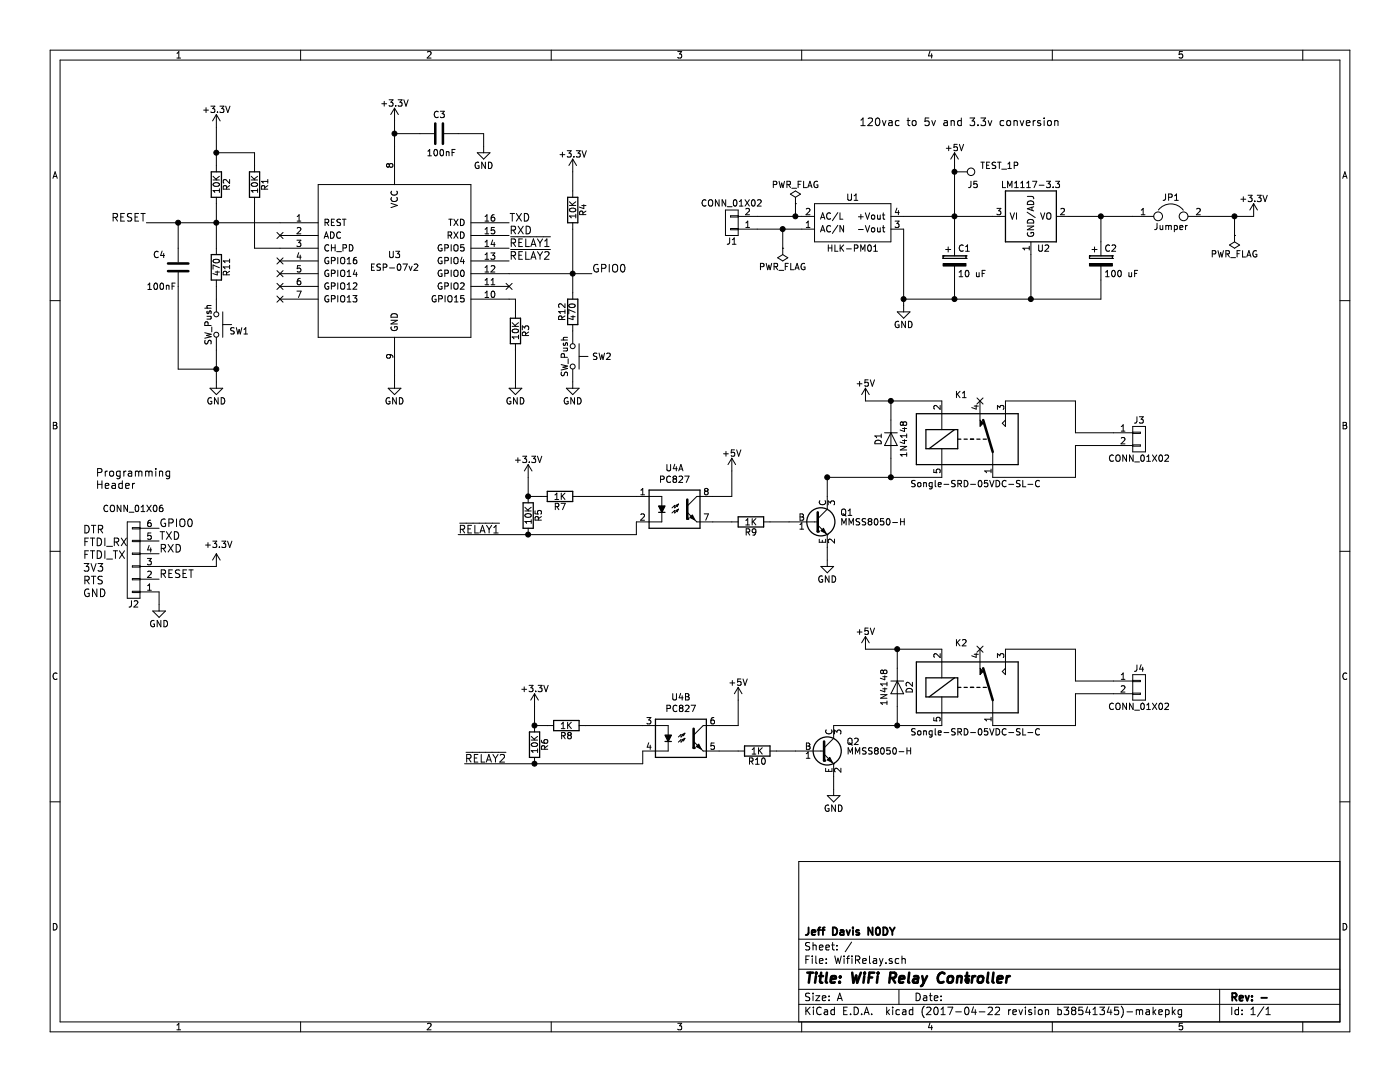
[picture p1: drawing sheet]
EESchema Schematic File Version 2
LIBS:power
LIBS:device
LIBS:transistors
LIBS:conn
LIBS:linear
LIBS:regul
LIBS:74xx
LIBS:cmos4000
LIBS:adc-dac
LIBS:memory
LIBS:xilinx
LIBS:microcontrollers
LIBS:dsp
LIBS:microchip
LIBS:analog_switches
LIBS:motorola
LIBS:texas
LIBS:intel
LIBS:audio
LIBS:interface
LIBS:digital-audio
LIBS:philips
LIBS:display
LIBS:cypress
LIBS:siliconi
LIBS:opto
LIBS:atmel
LIBS:contrib
LIBS:valves
LIBS:relays
LIBS:switches
LIBS:leds
LIBS:ESP8266
LIBS:WifiRelay
LIBS:WifiRelay-cache
EELAYER 26 0
EELAYER END
$Descr A 11000 8500
encoding utf-8
Sheet 1 1
Title "WiFi Relay Controller"
Date ""
Rev "-"
Comp "Jeff Davis N0DY"
Comment1 ""
Comment2 ""
Comment3 ""
Comment4 ""
$EndDescr
$Comp
L CONN_01X06 J2
U 1 1
P 1050 4400
F 0 "J2" H 1050 4750 50  0000 C CNN
F 1 "CONN_01X06" H 1050 4000 50  0000 C CNN
F 2 "Pin_Headers:Pin_Header_Straight_1x06_Pitch2.54mm" H 1050 4400 50  0001 C CNN
F 3 "" H 1050 4400 50  0001 C CNN
F 4 "None" H 1050 4400 60  0001 C CNN "MPN"
F 5 "None" H 1050 4400 60  0001 C CNN "DPN"
	1    1050 4400
	-1   0    0    1   
$EndComp
$Comp
L GND #PWR01
U 1 1
P 7100 2400
F 0 "#PWR01" H 7100 2150 50  0001 C CNN
F 1 "GND" H 7100 2250 50  0000 C CNN
F 2 "" H 7100 2400 50  0001 C CNN
F 3 "" H 7100 2400 50  0001 C CNN
	1    7100 2400
	-1   0    0    -1  
$EndComp
$Comp
L +3.3V #PWR02
U 1 1
P 9850 1700
F 0 "#PWR02" H 9850 1550 50  0001 C CNN
F 1 "+3.3V" H 9850 1840 50  0000 C CNN
F 2 "" H 9850 1700 50  0001 C CNN
F 3 "" H 9850 1700 50  0001 C CNN
	1    9850 1700
	-1   0    0    -1  
$EndComp
$Comp
L +5V #PWR03
U 1 1
P 7500 1300
F 0 "#PWR03" H 7500 1150 50  0001 C CNN
F 1 "+5V" H 7500 1440 50  0000 C CNN
F 2 "" H 7500 1300 50  0001 C CNN
F 3 "" H 7500 1300 50  0001 C CNN
	1    7500 1300
	-1   0    0    -1  
$EndComp
$Comp
L GND #PWR04
U 1 1
P 6500 4400
F 0 "#PWR04" H 6500 4150 50  0001 C CNN
F 1 "GND" H 6500 4250 50  0000 C CNN
F 2 "" H 6500 4400 50  0001 C CNN
F 3 "" H 6500 4400 50  0001 C CNN
	1    6500 4400
	1    0    0    -1  
$EndComp
$Comp
L +5V #PWR05
U 1 1
P 5750 3700
F 0 "#PWR05" H 5750 3550 50  0001 C CNN
F 1 "+5V" H 5750 3840 50  0000 C CNN
F 2 "" H 5750 3700 50  0001 C CNN
F 3 "" H 5750 3700 50  0001 C CNN
	1    5750 3700
	1    0    0    -1  
$EndComp
$Comp
L +3.3V #PWR06
U 1 1
P 4150 3750
F 0 "#PWR06" H 4150 3600 50  0001 C CNN
F 1 "+3.3V" H 4150 3890 50  0000 C CNN
F 2 "" H 4150 3750 50  0001 C CNN
F 3 "" H 4150 3750 50  0001 C CNN
	1    4150 3750
	1    0    0    -1  
$EndComp
Text Label 3600 4200 0    60   ~ 0
~RELAY1
$Comp
L +5V #PWR07
U 1 1
P 6800 3150
F 0 "#PWR07" H 6800 3000 50  0001 C CNN
F 1 "+5V" H 6800 3290 50  0000 C CNN
F 2 "" H 6800 3150 50  0001 C CNN
F 3 "" H 6800 3150 50  0001 C CNN
	1    6800 3150
	1    0    0    -1  
$EndComp
$Comp
L CONN_01X02 J3
U 1 1
P 8950 3450
F 0 "J3" H 8950 3600 50  0000 C CNN
F 1 "CONN_01X02" H 8950 3300 50  0000 C CNN
F 2 "Connectors_Terminal_Blocks:TerminalBlock_Pheonix_MKDS1.5-2pol" H 8950 3450 50  0001 C CNN
F 3 "" H 8950 3450 50  0001 C CNN
F 4 "OSTYC022150" H 8950 3450 60  0001 C CNN "MPN"
F 5 "ED2902-ND" H 8950 3450 60  0001 C CNN "DPN"
	1    8950 3450
	1    0    0    -1  
$EndComp
$Comp
L 1N4148 D2
U 1 1
P 7050 5400
F 0 "D2" H 7050 5500 50  0000 C CNN
F 1 "1N4148" H 7050 5300 50  0000 C CNN
F 2 "Diodes_SMD:D_SOD-123" H 7050 5225 50  0001 C CNN
F 3 "https://www.diodes.com/assets/Datasheets/ds30086.pdf" H 7050 5400 50  0001 C CNN
F 4 "1N4148W-7-F" H 7050 5400 60  0001 C CNN "MPN"
F 5 "1N4148W-FDICT-ND" H 7050 5400 60  0001 C CNN "DPN"
F 6 "Value" H 7050 5400 60  0001 C CNN "Mouser"
	1    7050 5400
	0    1    1    0   
$EndComp
$Comp
L GND #PWR08
U 1 1
P 6550 6200
F 0 "#PWR08" H 6550 5950 50  0001 C CNN
F 1 "GND" H 6550 6050 50  0000 C CNN
F 2 "" H 6550 6200 50  0001 C CNN
F 3 "" H 6550 6200 50  0001 C CNN
	1    6550 6200
	1    0    0    -1  
$EndComp
$Comp
L +5V #PWR09
U 1 1
P 5800 5500
F 0 "#PWR09" H 5800 5350 50  0001 C CNN
F 1 "+5V" H 5800 5640 50  0000 C CNN
F 2 "" H 5800 5500 50  0001 C CNN
F 3 "" H 5800 5500 50  0001 C CNN
	1    5800 5500
	1    0    0    -1  
$EndComp
$Comp
L +3.3V #PWR010
U 1 1
P 4200 5550
F 0 "#PWR010" H 4200 5400 50  0001 C CNN
F 1 "+3.3V" H 4200 5690 50  0000 C CNN
F 2 "" H 4200 5550 50  0001 C CNN
F 3 "" H 4200 5550 50  0001 C CNN
	1    4200 5550
	1    0    0    -1  
$EndComp
Text Label 3650 6000 0    60   ~ 0
~RELAY2
$Comp
L +5V #PWR011
U 1 1
P 6800 5100
F 0 "#PWR011" H 6800 4950 50  0001 C CNN
F 1 "+5V" H 6800 5240 50  0000 C CNN
F 2 "" H 6800 5100 50  0001 C CNN
F 3 "" H 6800 5100 50  0001 C CNN
	1    6800 5100
	1    0    0    -1  
$EndComp
Text Notes 650  4500 0    60   ~ 0
3V3
Text Notes 650  4600 0    60   ~ 0
RTS
Text Notes 650  4300 0    60   ~ 0
FTDI_RX
Text Notes 650  4400 0    60   ~ 0
FTDI_TX
Text Notes 650  4200 0    60   ~ 0
DTR
Text Notes 650  4700 0    60   ~ 0
GND
$Comp
L +3.3V #PWR012
U 1 1
P 3100 950
F 0 "#PWR012" H 3100 800 50  0001 C CNN
F 1 "+3.3V" H 3100 1090 50  0000 C CNN
F 2 "" H 3100 950 50  0001 C CNN
F 3 "" H 3100 950 50  0001 C CNN
	1    3100 950 
	1    0    0    -1  
$EndComp
$Comp
L GND #PWR013
U 1 1
P 3100 3000
F 0 "#PWR013" H 3100 2750 50  0001 C CNN
F 1 "GND" H 3100 2850 50  0000 C CNN
F 2 "" H 3100 3000 50  0001 C CNN
F 3 "" H 3100 3000 50  0001 C CNN
	1    3100 3000
	1    0    0    -1  
$EndComp
NoConn ~ 2200 1850
NoConn ~ 4000 2250
Text Label 1250 4350 0    60   ~ 0
RXD
Text Label 4000 1850 0    60   ~ 0
RXD
Text Label 4000 1750 0    60   ~ 0
TXD
Text Label 1250 4250 0    60   ~ 0
TXD
$Comp
L GND #PWR014
U 1 1
P 1250 4750
F 0 "#PWR014" H 1250 4500 50  0001 C CNN
F 1 "GND" H 1250 4600 50  0000 C CNN
F 2 "" H 1250 4750 50  0001 C CNN
F 3 "" H 1250 4750 50  0001 C CNN
	1    1250 4750
	1    0    0    -1  
$EndComp
Text Label 1250 4150 0    60   ~ 0
GPIO0
Text Label 4650 2150 0    60   ~ 0
GPIO0
$Comp
L GND #PWR015
U 1 1
P 4050 3000
F 0 "#PWR015" H 4050 2750 50  0001 C CNN
F 1 "GND" H 4050 2850 50  0000 C CNN
F 2 "" H 4050 3000 50  0001 C CNN
F 3 "" H 4050 3000 50  0001 C CNN
	1    4050 3000
	1    0    0    -1  
$EndComp
$Comp
L C C3
U 1 1
P 3450 1050
F 0 "C3" V 3300 1000 50  0000 L CNN
F 1 "100nF" V 3600 950 50  0000 L CNN
F 2 "Capacitors_SMD:C_0805" H 3488 900 50  0001 C CNN
F 3 "http://www.mouser.com/ds/2/212/KEM_C1002_X7R_SMD-357932.pdf" H 3450 1050 50  0001 C CNN
F 4 "C0805C104K8RACTU" H 3450 1050 60  0001 C CNN "MPN"
F 5 "399-7999-1-ND" H 3450 1050 60  0001 C CNN "DPN"
F 6 "80-C0805C104K8R" H 3450 1050 60  0001 C CNN "Mouser"
	1    3450 1050
	0    1    1    0   
$EndComp
$Comp
L GND #PWR016
U 1 1
P 3800 1150
F 0 "#PWR016" H 3800 900 50  0001 C CNN
F 1 "GND" H 3800 1000 50  0000 C CNN
F 2 "" H 3800 1150 50  0001 C CNN
F 3 "" H 3800 1150 50  0001 C CNN
	1    3800 1150
	1    0    0    -1  
$EndComp
NoConn ~ 2200 2050
NoConn ~ 2200 2150
NoConn ~ 2200 2250
NoConn ~ 2200 2350
$Comp
L +3.3V #PWR017
U 1 1
P 1700 1000
F 0 "#PWR017" H 1700 850 50  0001 C CNN
F 1 "+3.3V" H 1700 1140 50  0000 C CNN
F 2 "" H 1700 1000 50  0001 C CNN
F 3 "" H 1700 1000 50  0001 C CNN
	1    1700 1000
	1    0    0    -1  
$EndComp
Wire Wire Line
	5950 1700 6300 1700
Wire Wire Line
	5950 1800 6300 1800
Wire Wire Line
	7100 1800 7100 2400
Connection ~ 7500 1700
Connection ~ 8650 1700
Wire Wire Line
	7100 1700 7800 1700
Wire Wire Line
	8400 1700 8900 1700
Wire Wire Line
	4150 3750 4150 3900
Wire Wire Line
	4150 3900 4250 3900
Wire Wire Line
	4550 3900 5000 3900
Wire Wire Line
	3600 4200 5000 4200
Connection ~ 4150 4200
Wire Wire Line
	5600 3900 5750 3900
Wire Wire Line
	5750 3900 5750 3700
Wire Wire Line
	5600 4100 5750 4100
Wire Wire Line
	6050 4100 6200 4100
Wire Wire Line
	6500 4300 6500 4400
Connection ~ 6500 3750
Wire Wire Line
	8450 3750 8450 3500
Wire Wire Line
	8450 3500 8750 3500
Wire Wire Line
	8450 3150 8450 3400
Wire Wire Line
	8450 3400 8750 3400
Wire Wire Line
	4200 5550 4200 5700
Wire Wire Line
	4200 5700 4300 5700
Wire Wire Line
	4600 5700 5050 5700
Wire Wire Line
	3650 6000 5050 6000
Connection ~ 4200 6000
Wire Wire Line
	5650 5700 5800 5700
Wire Wire Line
	5800 5700 5800 5500
Wire Wire Line
	5650 5900 5800 5900
Wire Wire Line
	6100 5900 6250 5900
Wire Wire Line
	6550 6100 6550 6200
Wire Wire Line
	6800 5100 7400 5100
Connection ~ 7050 5100
Wire Wire Line
	6550 5700 7400 5700
Connection ~ 7050 5700
Wire Wire Line
	8450 5100 8450 5350
Wire Wire Line
	8450 5350 8750 5350
Wire Wire Line
	8450 5700 8450 5450
Wire Wire Line
	8450 5450 8750 5450
Wire Wire Line
	3100 950  3100 1150
Wire Wire Line
	3100 2950 3100 3000
Wire Wire Line
	1250 4650 1250 4750
Wire Wire Line
	4000 2350 4050 2350
Wire Wire Line
	4050 2350 4050 2450
Wire Wire Line
	4050 3000 4050 2750
Wire Wire Line
	1700 1600 1700 1950
Wire Wire Line
	2000 1950 2200 1950
Wire Wire Line
	1700 1000 1700 1300
Wire Wire Line
	2000 1200 2000 1300
Wire Wire Line
	4000 2150 4650 2150
Wire Wire Line
	4500 1800 4500 2300
$Comp
L +3.3V #PWR018
U 1 1
P 4500 1350
F 0 "#PWR018" H 4500 1200 50  0001 C CNN
F 1 "+3.3V" H 4500 1490 50  0000 C CNN
F 2 "" H 4500 1350 50  0001 C CNN
F 3 "" H 4500 1350 50  0001 C CNN
	1    4500 1350
	1    0    0    -1  
$EndComp
Wire Wire Line
	4500 1350 4500 1500
Connection ~ 1700 1750
Text Label 4000 1950 0    60   ~ 0
~RELAY1
Text Label 4000 2050 0    60   ~ 0
~RELAY2
$Comp
L PWR_FLAG #FLG019
U 1 1
P 6250 1600
F 0 "#FLG019" H 6250 1675 50  0001 C CNN
F 1 "PWR_FLAG" H 6250 1750 50  0000 C CNN
F 2 "" H 6250 1600 50  0001 C CNN
F 3 "" H 6250 1600 50  0001 C CNN
	1    6250 1600
	1    0    0    -1  
$EndComp
Wire Wire Line
	6250 1600 6250 1700
Connection ~ 6250 1700
$Comp
L PWR_FLAG #FLG020
U 1 1
P 6150 1950
F 0 "#FLG020" H 6150 2025 50  0001 C CNN
F 1 "PWR_FLAG" H 6150 2100 50  0000 C CNN
F 2 "" H 6150 1950 50  0001 C CNN
F 3 "" H 6150 1950 50  0001 C CNN
	1    6150 1950
	-1   0    0    1   
$EndComp
Wire Wire Line
	6150 1950 6150 1800
Connection ~ 6150 1800
Text Label 1250 4550 0    60   ~ 0
RESET
Wire Wire Line
	1150 1750 2200 1750
Text Label 1150 1750 2    60   ~ 0
RESET
$Comp
L R R7
U 1 1
P 4400 3900
F 0 "R7" V 4480 3900 50  0000 C CNN
F 1 "1K" V 4400 3900 50  0000 C CNN
F 2 "Resistors_SMD:R_0805" V 4330 3900 50  0001 C CNN
F 3 "http://www.te.com/commerce/DocumentDelivery/DDEController?Action=showdoc&DocId=Data+Sheet%7F1773204%7FG%7Fpdf%7FEnglish%7FENG_DS_1773204_G.pdf%7F1676480-453" H 4400 3900 50  0001 C CNN
F 4 "CRG0805F1K0" V 4400 3900 60  0001 C CNN "MPN"
F 5 "A106056CT-ND" V 4400 3900 60  0001 C CNN "DPN"
F 6 "Value" H 4400 3900 60  0001 C CNN "Mouser"
	1    4400 3900
	0    1    1    0   
$EndComp
$Comp
L R R9
U 1 1
P 5900 4100
F 0 "R9" V 5980 4100 50  0000 C CNN
F 1 "1K" V 5900 4100 50  0000 C CNN
F 2 "Resistors_SMD:R_0805" V 5830 4100 50  0001 C CNN
F 3 "" H 5900 4100 50  0001 C CNN
F 4 "CRG0805F1K0" V 5900 4100 60  0001 C CNN "MPN"
F 5 "A106056CT-ND" V 5900 4100 60  0001 C CNN "DPN"
	1    5900 4100
	0    1    1    0   
$EndComp
$Comp
L R R10
U 1 1
P 5950 5900
F 0 "R10" V 6030 5900 50  0000 C CNN
F 1 "1K" V 5950 5900 50  0000 C CNN
F 2 "Resistors_SMD:R_0805" V 5880 5900 50  0001 C CNN
F 3 "" H 5950 5900 50  0001 C CNN
F 4 "CRG0805F1K0" V 5950 5900 60  0001 C CNN "MPN"
F 5 "A106056CT-ND" V 5950 5900 60  0001 C CNN "DPN"
	1    5950 5900
	0    1    1    0   
$EndComp
$Comp
L R R1
U 1 1
P 2000 1450
F 0 "R1" V 2080 1450 50  0000 C CNN
F 1 "10K" V 2000 1450 50  0000 C CNN
F 2 "Resistors_SMD:R_0805" V 1930 1450 50  0001 C CNN
F 3 "http://www.mouser.com/ds/2/418/NG_CD_1623097_BA-655653.pdf" H 2000 1450 50  0001 C CNN
F 4 "CRG0805F10K" V 2000 1450 60  0001 C CNN "MPN"
F 5 "A106054CT-ND" V 2000 1450 60  0001 C CNN "DPN"
F 6 "279-CRG0805F10K/10" H 2000 1450 60  0001 C CNN "Mouser"
	1    2000 1450
	1    0    0    -1  
$EndComp
$Comp
L MMSS8050-H Q2
U 1 1
P 6450 5900
F 0 "Q2" H 6650 5975 50  0000 L CNN
F 1 "MMSS8050-H" H 6650 5900 50  0000 L CNN
F 2 "TO_SOT_Packages_SMD:SOT-23" H 6650 5825 50  0001 L CIN
F 3 "" H 6450 5900 50  0001 L CNN
F 4 "MMSS8050-H-TP" H 6450 5900 60  0001 C CNN "MPN"
F 5 "MMSS8050-H-TPMSCT-ND" H 6450 5900 60  0001 C CNN "DPN"
	1    6450 5900
	1    0    0    -1  
$EndComp
$Comp
L MMSS8050-H Q1
U 1 1
P 6400 4100
F 0 "Q1" H 6600 4175 50  0000 L CNN
F 1 "MMSS8050-H" H 6600 4100 50  0000 L CNN
F 2 "TO_SOT_Packages_SMD:SOT-23" H 6600 4025 50  0001 L CIN
F 3 "" H 6400 4100 50  0001 L CNN
F 4 "MMSS8050-H-TP" H 6400 4100 60  0001 C CNN "MPN"
F 5 "MMSS8050-H-TPMSCT-ND" H 6400 4100 60  0001 C CNN "DPN"
	1    6400 4100
	1    0    0    -1  
$EndComp
$Comp
L 1N4148 D1
U 1 1
P 7000 3450
F 0 "D1" H 7000 3550 50  0000 C CNN
F 1 "1N4148" H 7000 3350 50  0000 C CNN
F 2 "Diodes_SMD:D_SOD-123" H 7000 3275 50  0001 C CNN
F 3 "https://www.diodes.com/assets/Datasheets/ds30086.pdf" H 7000 3450 50  0001 C CNN
F 4 "1N4148W-7-F" H 7000 3450 60  0001 C CNN "MPN"
F 5 "1N4148W-FDICT-ND" H 7000 3450 60  0001 C CNN "DPN"
F 6 "Value" H 7000 3450 60  0001 C CNN "Mouser"
	1    7000 3450
	0    -1   1    0   
$EndComp
$Comp
L CONN_01X02 J4
U 1 1
P 8950 5400
F 0 "J4" H 8950 5550 50  0000 C CNN
F 1 "CONN_01X02" H 8950 5250 50  0000 C CNN
F 2 "Connectors_Terminal_Blocks:TerminalBlock_Pheonix_MKDS1.5-2pol" H 8950 5400 50  0001 C CNN
F 3 "" H 8950 5400 50  0001 C CNN
F 4 "OSTYC022150" H 8950 5400 60  0001 C CNN "MPN"
F 5 "ED2902-ND" H 8950 5400 60  0001 C CNN "DPN"
	1    8950 5400
	1    0    0    -1  
$EndComp
$Comp
L CONN_01X02 J1
U 1 1
P 5750 1750
F 0 "J1" H 5750 1900 50  0000 C CNN
F 1 "CONN_01X02" H 5750 1600 50  0000 C CNN
F 2 "Connectors_Terminal_Blocks:TerminalBlock_Pheonix_MKDS1.5-2pol" H 5750 1750 50  0001 C CNN
F 3 "" H 5750 1750 50  0001 C CNN
F 4 "OSTYC022150" H 5750 1750 60  0001 C CNN "MPN"
F 5 "ED2902-ND" H 5750 1750 60  0001 C CNN "DPN"
	1    5750 1750
	-1   0    0    1   
$EndComp
$Comp
L IRM-02-5 U1
U 1 1
P 6300 1800
F 0 "U1" H 6700 2050 50  0000 C CNN
F 1 "HLK-PM01" H 6700 1650 50  0000 C CNN
F 2 "WifiRelay:HLK-PM01" H 6700 1550 50  0001 C CNN
F 3 "http://www.hlktech.net/product_detail.php?ProId=54" H 6700 1450 50  0001 C CNN
F 4 "IRM-02-05" H 6300 1800 60  0001 C CNN "MPN"
F 5 "Value" H 6300 1800 60  0001 C CNN "DPN"
F 6 "709-IRM02-5" H 6300 1800 60  0001 C CNN "Mouser"
	1    6300 1800
	1    0    0    -1  
$EndComp
$Comp
L LM1117-3.3 U2
U 1 1
P 8100 1700
F 0 "U2" H 8200 1450 50  0000 C CNN
F 1 "LM1117-3.3" H 8100 1950 50  0000 C CNN
F 2 "TO_SOT_Packages_SMD:SOT-223-3Lead_TabPin2" H 8100 1700 50  0001 C CNN
F 3 "" H 8100 1700 50  0001 C CNN
F 4 "LM1117MPX-3.3/NOPBCT-ND" H 8100 1700 60  0001 C CNN "MPN"
F 5 "LM1117MPX-3.3/NOPB" H 8100 1700 60  0001 C CNN "DPN"
F 6 "Value" H 8100 1700 60  0001 C CNN "Mouser"
	1    8100 1700
	1    0    0    -1  
$EndComp
$Comp
L CP C1
U 1 1
P 7500 2050
F 0 "C1" H 7525 2150 50  0000 L CNN
F 1 "10 uF" H 7525 1950 50  0000 L CNN
F 2 "Capacitors_Tantalum_SMD:CP_Tantalum_Case-A_EIA-3216-18_Reflow" H 7538 1900 50  0001 C CNN
F 3 "http://www.vishay.com/docs/40002/293d.pdf" H 7500 2050 50  0001 C CNN
F 4 "293D106X0010A2TE3" H 7500 2050 60  0001 C CNN "MPN"
F 5 "718-1118-1-ND" H 7500 2050 60  0001 C CNN "DPN"
	1    7500 2050
	1    0    0    -1  
$EndComp
$Comp
L CP C2
U 1 1
P 8650 2050
F 0 "C2" H 8675 2150 50  0000 L CNN
F 1 "100 uF" H 8675 1950 50  0000 L CNN
F 2 "Capacitors_Tantalum_SMD:CP_Tantalum_Case-B_EIA-3528-21_Reflow" H 8688 1900 50  0001 C CNN
F 3 "http://www.vishay.com/docs/40156/tl8.pdf" H 8650 2050 50  0001 C CNN
F 4 "TL8A0107M010C" H 8650 2050 60  0001 C CNN "MPN"
F 5 "718-1921-1-ND" H 8650 2050 60  0001 C CNN "DPN"
	1    8650 2050
	1    0    0    -1  
$EndComp
$Comp
L R R2
U 1 1
P 1700 1450
F 0 "R2" V 1780 1450 50  0000 C CNN
F 1 "10K" V 1700 1450 50  0000 C CNN
F 2 "Resistors_SMD:R_0805" V 1630 1450 50  0001 C CNN
F 3 "http://www.mouser.com/ds/2/418/NG_CD_1623097_BA-655653.pdf" H 1700 1450 50  0001 C CNN
F 4 "CRG0805F10K" V 1700 1450 60  0001 C CNN "MPN"
F 5 "A106054CT-ND" V 1700 1450 60  0001 C CNN "DPN"
F 6 "279-CRG0805F10K/10" H 1700 1450 60  0001 C CNN "Mouser"
	1    1700 1450
	1    0    0    -1  
$EndComp
$Comp
L R R4
U 1 1
P 4500 1650
F 0 "R4" V 4580 1650 50  0000 C CNN
F 1 "10K" V 4500 1650 50  0000 C CNN
F 2 "Resistors_SMD:R_0805" V 4430 1650 50  0001 C CNN
F 3 "http://www.mouser.com/ds/2/418/NG_CD_1623097_BA-655653.pdf" H 4500 1650 50  0001 C CNN
F 4 "CRG0805F10K" V 4500 1650 60  0001 C CNN "MPN"
F 5 "A106054CT-ND" V 4500 1650 60  0001 C CNN "DPN"
F 6 "279-CRG0805F10K/10" H 4500 1650 60  0001 C CNN "Mouser"
	1    4500 1650
	1    0    0    -1  
$EndComp
$Comp
L R R5
U 1 1
P 4150 4050
F 0 "R5" V 4230 4050 50  0000 C CNN
F 1 "10K" V 4150 4050 50  0000 C CNN
F 2 "Resistors_SMD:R_0805" V 4080 4050 50  0001 C CNN
F 3 "http://www.mouser.com/ds/2/418/NG_CD_1623097_BA-655653.pdf" H 4150 4050 50  0001 C CNN
F 4 "CRG0805F10K" V 4150 4050 60  0001 C CNN "MPN"
F 5 "A106054CT-ND" V 4150 4050 60  0001 C CNN "DPN"
F 6 "279-CRG0805F10K/10" H 4150 4050 60  0001 C CNN "Mouser"
	1    4150 4050
	1    0    0    -1  
$EndComp
$Comp
L R R6
U 1 1
P 4200 5850
F 0 "R6" V 4280 5850 50  0000 C CNN
F 1 "10K" V 4200 5850 50  0000 C CNN
F 2 "Resistors_SMD:R_0805" V 4130 5850 50  0001 C CNN
F 3 "http://www.mouser.com/ds/2/418/NG_CD_1623097_BA-655653.pdf" H 4200 5850 50  0001 C CNN
F 4 "CRG0805F10K" V 4200 5850 60  0001 C CNN "MPN"
F 5 "A106054CT-ND" V 4200 5850 60  0001 C CNN "DPN"
F 6 "279-CRG0805F10K/10" H 4200 5850 60  0001 C CNN "Mouser"
	1    4200 5850
	1    0    0    -1  
$EndComp
$Comp
L R R3
U 1 1
P 4050 2600
F 0 "R3" V 4130 2600 50  0000 C CNN
F 1 "10K" V 4050 2600 50  0000 C CNN
F 2 "Resistors_SMD:R_0805" V 3980 2600 50  0001 C CNN
F 3 "http://www.mouser.com/ds/2/418/NG_CD_1623097_BA-655653.pdf" H 4050 2600 50  0001 C CNN
F 4 "CRG0805F10K" V 4050 2600 60  0001 C CNN "MPN"
F 5 "A106054CT-ND" V 4050 2600 60  0001 C CNN "DPN"
F 6 "279-CRG0805F10K/10" H 4050 2600 60  0001 C CNN "Mouser"
	1    4050 2600
	1    0    0    -1  
$EndComp
$Comp
L R R8
U 1 1
P 4450 5700
F 0 "R8" V 4530 5700 50  0000 C CNN
F 1 "1K" V 4450 5700 50  0000 C CNN
F 2 "Resistors_SMD:R_0805" V 4380 5700 50  0001 C CNN
F 3 "http://www.te.com/commerce/DocumentDelivery/DDEController?Action=showdoc&DocId=Data+Sheet%7F1773204%7FG%7Fpdf%7FEnglish%7FENG_DS_1773204_G.pdf%7F1676480-453" H 4450 5700 50  0001 C CNN
F 4 "CRG0805F1K0" V 4450 5700 60  0001 C CNN "MPN"
F 5 "A106056CT-ND" V 4450 5700 60  0001 C CNN "DPN"
F 6 "Value" H 4450 5700 60  0001 C CNN "Mouser"
	1    4450 5700
	0    1    1    0   
$EndComp
Text Notes 6750 1000 0    60   ~ 0
120vac to 5v and 3.3v conversion
Text Notes 750  3850 0    60   ~ 0
Programming\nHeader
Wire Wire Line
	7000 3150 7000 3300
Wire Wire Line
	7000 3600 7000 3750
Connection ~ 7000 3750
Wire Wire Line
	6500 3900 6500 3750
Connection ~ 7000 3150
$Comp
L SW_Push SW2
U 1 1
P 4500 2800
F 0 "SW2" V 4500 2950 50  0000 L CNN
F 1 "SW_Push" H 4500 2740 50  0000 C CNN
F 2 "Buttons_Switches_SMD:SW_SPST_TL3342" H 4500 3000 50  0001 C CNN
F 3 "http://www.omron.com/ecb/products/pdf/en-b3u.pdf" H 4500 3000 50  0001 C CNN
F 4 "B3U-1000P" H 4500 2800 60  0001 C CNN "MPN"
F 5 "SW1020CT-ND" H 4500 2800 60  0001 C CNN "DPN"
F 6 "Value" H 4500 2800 60  0001 C CNN "Mouser"
	1    4500 2800
	0    1    1    0   
$EndComp
$Comp
L SW_Push SW1
U 1 1
P 1700 2550
F 0 "SW1" V 1750 2650 50  0000 L CNN
F 1 "SW_Push" H 1700 2490 50  0000 C CNN
F 2 "Buttons_Switches_SMD:SW_SPST_TL3342" H 1700 2750 50  0001 C CNN
F 3 "http://www.omron.com/ecb/products/pdf/en-b3u.pdf" H 1700 2750 50  0001 C CNN
F 4 "B3U-1000P" H 1700 2550 60  0001 C CNN "MPN"
F 5 "SW1020CT-ND" H 1700 2550 60  0001 C CNN "DPN"
F 6 "Value" H 1700 2550 60  0001 C CNN "Mouser"
	1    1700 2550
	0    1    1    0   
$EndComp
$Comp
L R R11
U 1 1
P 1700 2100
F 0 "R11" V 1780 2100 50  0000 C CNN
F 1 "470" V 1700 2100 50  0000 C CNN
F 2 "Resistors_SMD:R_0805" V 1630 2100 50  0001 C CNN
F 3 "http://www.te.com/commerce/DocumentDelivery/DDEController?Action=srchrtrv&DocNm=1773204&DocType=DS&DocLang=English" H 1700 2100 50  0001 C CNN
F 4 "CRG0805F470R" H 1700 2100 60  0001 C CNN "MPN"
F 5 "A106063CT-ND" H 1700 2100 60  0001 C CNN "DPN"
F 6 "Value" H 1700 2100 60  0001 C CNN "Mouser"
	1    1700 2100
	1    0    0    -1  
$EndComp
$Comp
L R R12
U 1 1
P 4500 2450
F 0 "R12" V 4580 2450 50  0000 C CNN
F 1 "470" V 4500 2450 50  0000 C CNN
F 2 "Resistors_SMD:R_0805" V 4430 2450 50  0001 C CNN
F 3 "http://www.te.com/commerce/DocumentDelivery/DDEController?Action=srchrtrv&DocNm=1773204&DocType=DS&DocLang=English" H 4500 2450 50  0001 C CNN
F 4 "CRG0805F470R" H 4500 2450 60  0001 C CNN "MPN"
F 5 "A106063CT-ND" H 4500 2450 60  0001 C CNN "DPN"
F 6 "Value" H 4500 2450 60  0001 C CNN "Mouser"
	1    4500 2450
	-1   0    0    1   
$EndComp
Connection ~ 4500 2150
$Comp
L GND #PWR021
U 1 1
P 4500 3000
F 0 "#PWR021" H 4500 2750 50  0001 C CNN
F 1 "GND" H 4500 2850 50  0000 C CNN
F 2 "" H 4500 3000 50  0001 C CNN
F 3 "" H 4500 3000 50  0001 C CNN
	1    4500 3000
	1    0    0    -1  
$EndComp
$Comp
L GND #PWR022
U 1 1
P 1700 3000
F 0 "#PWR022" H 1700 2750 50  0001 C CNN
F 1 "GND" H 1700 2850 50  0000 C CNN
F 2 "" H 1700 3000 50  0001 C CNN
F 3 "" H 1700 3000 50  0001 C CNN
	1    1700 3000
	1    0    0    -1  
$EndComp
Wire Wire Line
	1700 2250 1700 2350
Wire Wire Line
	1700 2750 1700 3000
$Comp
L C C4
U 1 1
P 1400 2100
F 0 "C4" H 1200 2200 50  0000 L CNN
F 1 "100nF" H 1150 1950 50  0000 L CNN
F 2 "Capacitors_SMD:C_0805" H 1438 1950 50  0001 C CNN
F 3 "http://www.mouser.com/ds/2/212/KEM_C1002_X7R_SMD-357932.pdf" H 1400 2100 50  0001 C CNN
F 4 "C0805C104K8RACTU" H 1400 2100 60  0001 C CNN "MPN"
F 5 "399-7999-1-ND" H 1400 2100 60  0001 C CNN "DPN"
F 6 "80-C0805C104K8R" H 1400 2100 60  0001 C CNN "Mouser"
	1    1400 2100
	1    0    0    -1  
$EndComp
Wire Wire Line
	1400 1950 1400 1750
Wire Wire Line
	1400 2250 1400 2900
Wire Wire Line
	1400 2900 1700 2900
Connection ~ 1700 2900
Wire Wire Line
	2000 1200 1700 1200
Connection ~ 1700 1200
Wire Wire Line
	9500 1700 9850 1700
$Comp
L Jumper JP1
U 1 1
P 9200 1700
F 0 "JP1" H 9200 1850 50  0000 C CNN
F 1 "Jumper" H 9200 1620 50  0000 C CNN
F 2 "Pin_Headers:Pin_Header_Straight_1x02_Pitch2.54mm" H 9200 1700 50  0001 C CNN
F 3 "" H 9200 1700 50  0001 C CNN
F 4 "Value" H 9200 1700 60  0001 C CNN "MPN"
F 5 "Value" H 9200 1700 60  0001 C CNN "DPN"
F 6 "Value" H 9200 1700 60  0001 C CNN "Mouser"
	1    9200 1700
	1    0    0    -1  
$EndComp
$Comp
L PWR_FLAG #FLG023
U 1 1
P 9700 1850
F 0 "#FLG023" H 9700 1925 50  0001 C CNN
F 1 "PWR_FLAG" H 9700 2000 50  0000 C CNN
F 2 "" H 9700 1850 50  0001 C CNN
F 3 "" H 9700 1850 50  0001 C CNN
	1    9700 1850
	-1   0    0    1   
$EndComp
Wire Wire Line
	9700 1850 9700 1700
Connection ~ 9700 1700
Wire Wire Line
	2000 1600 2000 1950
Wire Wire Line
	7050 5250 7050 5100
Wire Wire Line
	7050 5700 7050 5550
Wire Wire Line
	5000 4200 5000 4100
Wire Wire Line
	5050 6000 5050 5900
$Comp
L ESP-07v2 U3
U 1 1
P 3100 2050
F 0 "U3" H 3100 2100 50  0000 C CNN
F 1 "ESP-07v2" H 3100 2000 50  0000 C CNN
F 2 "ESP8266:ESP-07v2" H 3100 2050 50  0001 C CNN
F 3 "" H 3100 2050 50  0001 C CNN
	1    3100 2050
	1    0    0    -1  
$EndComp
$Comp
L Songle-SRD-05VDC-SL-C K1
U 1 1
P 7600 3450
F 0 "K1" H 7500 3800 50  0000 L CNN
F 1 "Songle-SRD-05VDC-SL-C" H 7150 3100 50  0000 L CNN
F 2 "Relays_THT:Relay_SPDT_SANYOU_SRD_Series_Form_C" H 7950 3500 50  0001 C CNN
F 3 "" H 8050 3600 50  0001 C CNN
F 4 "Value" H 7600 3450 60  0001 C CNN "Mouser"
F 5 "Value" H 7600 3450 60  0001 C CNN "DPN"
F 6 "Value" H 7600 3450 60  0001 C CNN "MPN"
	1    7600 3450
	1    0    0    -1  
$EndComp
Wire Wire Line
	6800 3150 7400 3150
Wire Wire Line
	6500 3750 7400 3750
Wire Wire Line
	7800 3750 8450 3750
Wire Wire Line
	7900 3150 8450 3150
$Comp
L Songle-SRD-05VDC-SL-C K2
U 1 1
P 7600 5400
F 0 "K2" H 7500 5750 50  0000 L CNN
F 1 "Songle-SRD-05VDC-SL-C" H 7150 5050 50  0000 L CNN
F 2 "Relays_THT:Relay_SPDT_SANYOU_SRD_Series_Form_C" H 7950 5450 50  0001 C CNN
F 3 "" H 8050 5550 50  0001 C CNN
F 4 "Value" H 7600 5400 60  0001 C CNN "Mouser"
F 5 "Value" H 7600 5400 60  0001 C CNN "DPN"
F 6 "Value" H 7600 5400 60  0001 C CNN "MPN"
	1    7600 5400
	1    0    0    -1  
$EndComp
Wire Wire Line
	7900 5100 8450 5100
Wire Wire Line
	7800 5700 8450 5700
NoConn ~ 7700 5100
NoConn ~ 7700 3150
Connection ~ 4150 3900
Connection ~ 4200 5700
Connection ~ 7600 7700
Connection ~ 11350 350 
Wire Wire Line
	1250 4450 1700 4450
$Comp
L +3.3V #PWR024
U 1 1
P 1700 4450
F 0 "#PWR024" H 1700 4300 50  0001 C CNN
F 1 "+3.3V" H 1715 4623 50  0000 C CNN
F 2 "" H 1700 4450 50  0001 C CNN
F 3 "" H 1700 4450 50  0001 C CNN
	1    1700 4450
	1    0    0    -1  
$EndComp
Wire Wire Line
	7500 1300 7500 1900
Connection ~ 7500 1350
$Comp
L PC827 U4
U 1 1
P 5300 4000
F 0 "U4" H 5300 4325 50  0000 C CNN
F 1 "PC827" H 5300 4234 50  0000 C CNN
F 2 "WifiRelay:SOIC-8" H 5100 3800 50  0001 L CIN
F 3 "" H 5300 4000 50  0001 L CNN
F 4 "Value" H 5300 4000 60  0001 C CNN "MPN"
F 5 "Value" H 5300 4000 60  0001 C CNN "DPN"
F 6 "Value" H 5300 4000 60  0001 C CNN "Mouser"
	1    5300 4000
	1    0    0    -1  
$EndComp
$Comp
L PC827 U4
U 2 1
P 5350 5800
F 0 "U4" H 5350 6125 50  0000 C CNN
F 1 "PC827" H 5350 6034 50  0000 C CNN
F 2 "WifiRelay:SOIC-8" H 5150 5600 50  0001 L CIN
F 3 "" H 5350 5800 50  0001 L CNN
	2    5350 5800
	1    0    0    -1  
$EndComp
$Comp
L TEST_1P J5
U 1 1
P 7500 1350
F 0 "J5" V 7600 1450 50  0000 L CNN
F 1 "TEST_1P" V 7450 1550 50  0000 L CNN
F 2 "Pin_Headers:Pin_Header_Straight_1x01_Pitch2.54mm" H 7700 1350 50  0001 C CNN
F 3 "" H 7700 1350 50  0001 C CNN
	1    7500 1350
	0    1    1    0   
$EndComp
Wire Wire Line
	7500 1350 7500 1350
Connection ~ 1400 1750
Wire Wire Line
	3100 1050 3300 1050
Connection ~ 3100 1050
Wire Wire Line
	3600 1050 3800 1050
Wire Wire Line
	3800 1050 3800 1150
Wire Wire Line
	8650 1700 8650 1900
Wire Wire Line
	7500 2200 7500 2350
Wire Wire Line
	7100 2350 8650 2350
Wire Wire Line
	8650 2350 8650 2200
Connection ~ 7500 2350
Connection ~ 7100 2350
Wire Wire Line
	8100 2000 8100 2350
Connection ~ 8100 2350
$EndSCHEMATC
